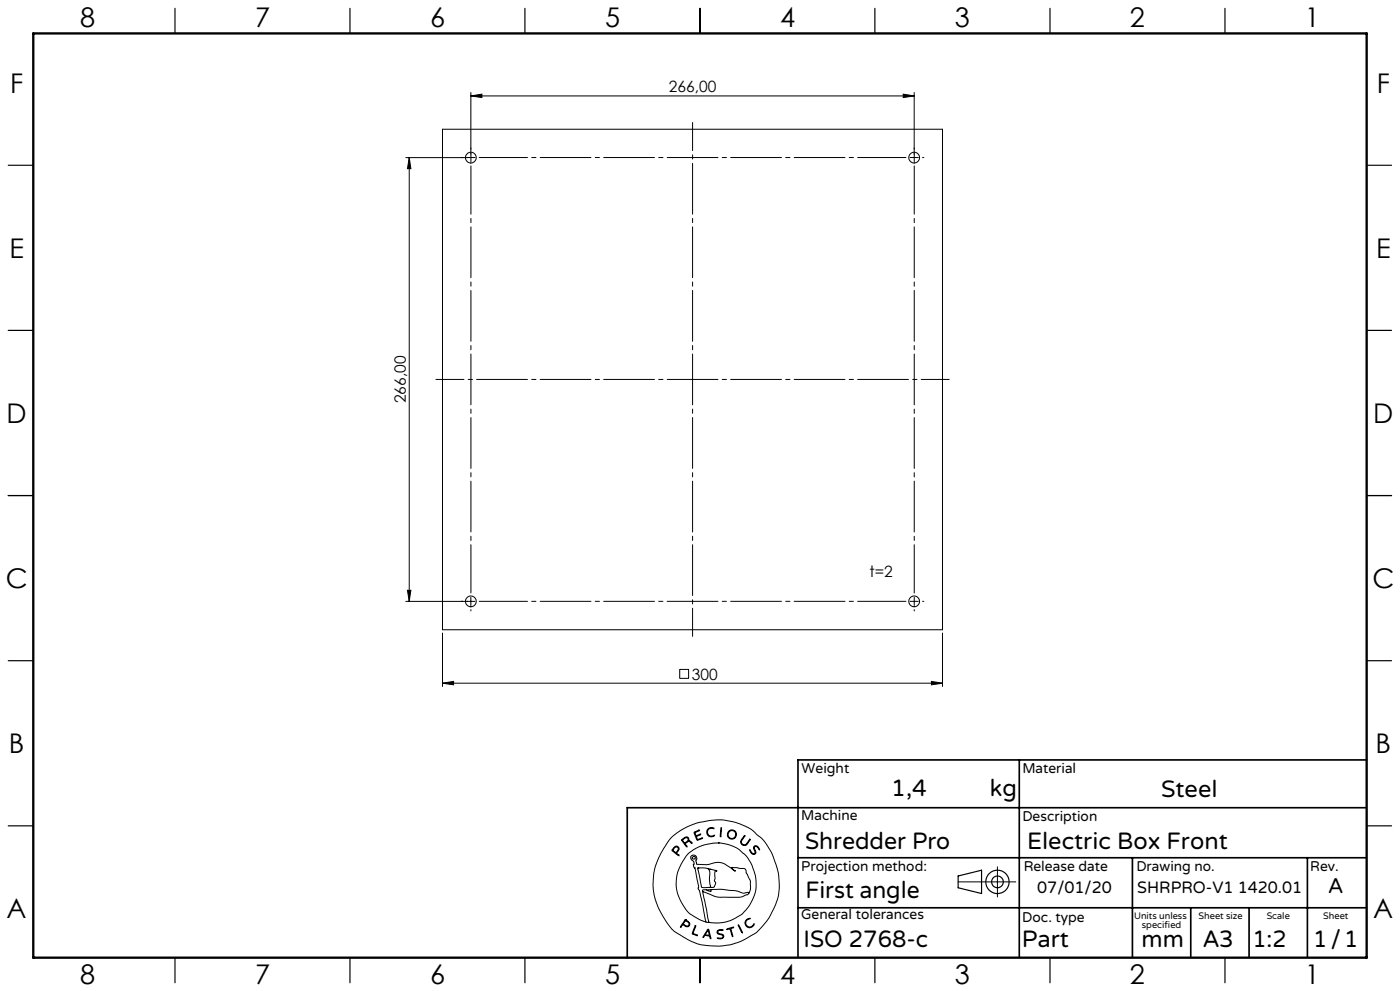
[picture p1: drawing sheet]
<svg xmlns="http://www.w3.org/2000/svg" width="420mm" height="297mm" viewBox="0 0 420 297" stroke-linecap="round" stroke-linejoin="round" font-family="sans-serif">
<g fill="none" stroke="#000" stroke-width=".3">
<path d="M132.8 38.7h150v150h-150zM141.3 28.7l3.3-.5v1zM141.3 27.7v18.5M141.3 28.7h132.9M271 28.2l3.2 .5-3.2 .5zM274.2 27.7v18.5M121.7 47.2h18.6M122.8 47.2l.5 3.3h-1.1zM122.8 47.2v133M122.2 176.9h1.1l-.5 3.3zM141.3 179v2.5M121.7 180.2h20.8"/>
<path d="M132.8 189.7v16M282.8 189.7v16M132.8 204.7l3.3-.5v1zM132.8 204.7h150M203.9 200.6h2.7v2.7h-2.7zM279.4 204.2l3.4 .5-3.4 .5zM201.3 251.1l2.8-2.2 4.5-2.1 4.8-1 3.2-.1 3.7 .7 3.3 1.2 2 1.1 2.8 2.4 1.5 1.8 1.8 3.2 1.8 5.3 .3 3.5-.2 3-.8 2.8-1.7 3.7-1.8 2.5a16.5 16.5 0 0 1-6.7 5l-3.3 1.2-2.9 .4h-3.4l-2.9-.4-3.7-1.5-3.8-2.3-1.1-.9-1.2-1.6-2.3-3.7-1.2-2.8-.6-2.2-.3-3.1 .3-3.5 .9-3.2 2-4zM202 254.1l.7-.5 .6 .1 .4 .6-.1 .6a.64 .64 0 0 0-.3 1.1l.4 .5-1.7-1.2a.52 .52 0 0 1-.4-.5 .52 .52 0 0 1 .4-.6zM202.4 254l.4-.2 .5 .1 .2 .5-.2 .4a.73 .73 0 0 1-.7 .6 .73 .73 0 0 1-.7-.7zM204.5 251.6l1.1-.7h.6l.4 .3 .1 .8 .6 .2 .3 .5-.8-.5-.6 .2a.61 .61 0 0 0-.6 .5 .61 .61 0 0 0 .5 .7l-.1 .3-1.5-2zM204.8 251.7l.8-.6h.6l.2 .6-.5 .6a.52 .52 0 0 1-.6 .3 .52 .52 0 0 1-.4-.5zM208.2 249.4l1.7-.6-1 .5a.57 .57 0 0 0-.2 .9 .57 .57 0 0 0 .9 0l.6-.2-.8 .5a.46 .46 0 0 0-.5 .4 .46 .46 0 0 0 .3 .5l.1 .2 1.5-.5-1.7 .7z"/>
<path d="M212.3 248.5l.8-.5 1 .2 .1 .2-.9-.2-.7 .3-.3 .5v.7l.1 .4 .6 .4 1.3-.2a.53 .53 0 0 1-.3 .5 .53 .53 0 0 1-.5 0l-.9-.2-.4-.4-.2-1zM215.5 252.6l2.7 .4 3 1.2 2.3 1.9 .9 1.2 1.3 2.2 1.1 3.8-.1 3.5-.8 2.5a11.7 11.7 0 0 1-8.9 7.2l-2.6 .1-1.7-.2M215.5 252.6l-4.1 .6-3.4 1.5-2.1 1.8-2.1 3.5-.5 1.4-.4 2 .1 3 .9 2.9 2 3.4a9.1 9.1 0 0 0 4 2.9l1.9 .8M215.5 252.6h.1M216.3 248.1h.2v.6l-.2 1.9-.2 .2zM223.3 250.5l.1-.1 .1 .2-1.1 1.6 .2 .7 .7 .3a3.3 3.3 0 0 0 1.7-1.7v.2l-1 1.5-.4 .2-.7-.1-.6-.5-.1-.6zM224.9 254.7l.7 .9 .5 .3 .4-.3-.4-1.4 .2-.6h.9l.7 1-.1 .1-.9-1-.5 .1-.1 .4 .5 1.4-.6 .5-.9-.5zM299.2 259.8v9M205.6 275.6l-1.4 2-.1 .2h.2a.69 .69 0 0 1 .6-.6 .69 .69 0 0 1 .8 .4l.9 .1 .3-.9-1.3-1.2M205.6 275.6h.1M205.6 275.9l-.3 .5M205.7 275.9l1 .9-.1 .6-.6 .1a.7 .7 0 0 1-.9-.9l.2-.2"/>
<path d="M205.7 275.9h.1M208.5 277.5l.2-.1v.2l-.5 1.4a.56 .56 0 0 0-.2 .7 .56 .56 0 0 0 .7 .3l.5 .4-1.6-.6zM209.3 260.2l2.3-.1 3.1 .8 .4 .3a.35 .35 0 0 0-.5-.2 .35 .35 0 0 0-.1 .5v1.8l-.2 .7 .4 .8-.4 1-.5 .2h-2.6a.85 .85 0 0 1-.8-.2 .85 .85 0 0 1-.1-.9zM209.4 260.1h.1M210.8 267.2l1.9 9.2M210.8 267.2l3.7 1.5 1.3 .2h6.3l2.1-.8 .4-.3M211.8 276.4h.9M211.9 266.7h-1.1v.5M212.1 260.2a2.12 2.12 0 0 1 .8 2.7v1.9l.3 .9-.3 .2M212.3 278.6l.1-.1a4.3 4.3 0 0 1 .9 2.6v.2h-.2a.74 .74 0 0 0-.8-.8l-.2-.1a.82 .82 0 0 0-1.1 .6l-.1-.3zM212.3 278.9l.4 .9a.4 .4 0 0 1-.1 .6 .4 .4 0 0 1-.6-.2l-.4-.1zM212.4 278.9h.1"/>
<path d="M212.7 276.4h.1M213 260.6h.1M213.3 266.6l3.2-.1 4.2 .4 2.3 .8 1.1-.2a.3 .3 0 0 1 .4-.1 .3 .3 0 0 1 .1 .4M213.3 266.6v.6l-1.4-.5M213.3 266.6l-1.4 .1M215.3 278.9l.6-.3 1 .1v.2h-1.4l-.2 .6 .3 .2 1.4 .5 .1 .5-.2 .4-.6 .3-1.1-.2h1.1l.6-.5-.3-.5-1.4-.5-.1-.4zM218 278.4l2.1-.5-.8 .4 .5 2.4-.8-2.3-.8 .2zM221.5 277.2l1.2 2.2v.2zM221.5 277.1h.1M224 275.6l.7-.4 .3 .1-.8 .4-.4 .6v.6l.5 .7 .9 .2 .9-.9a.41 .41 0 0 1 .1 .5 .41 .41 0 0 1-.4 .2l-1 .5-.9-.5-.4-1.1zM224.6 267.8l.5-1.4v-2.3l-1.7-3.8-3.9-.3 .3 .5 .8 .6h-.1l-3.1-2.2-1.7-.5-3.6 .7-3-.1-.3-.9 .3-.8-.3-.7-.6-.3-.7 .1-.3 .4v.4l1 1.1-.1 1.4 .4 .5 1.1 5.4-.2 .8 .4 .4 .3 1.1 1.7 8.5M287.4 264.3h17.3"/>
<circle cx="141.3" cy="47.2" r="1.62"/>
<circle cx="274.3" cy="47.2" r="1.62"/>
<circle cx="141.3" cy="180.2" r="1.62"/>
<circle cx="274.3" cy="180.2" r="1.62"/>
<circle cx="208.1" cy="257.1" r=".44"/>
<circle cx="219.5" cy="250.1" r="1.17"/>
<circle cx="219.6" cy="250.1" r="1.38"/>
</g>
<g fill="none" stroke="#000" stroke-width=".35">
<path d="M52.5 2.5v7.5M105 2.5v7.5M157.5 2.5v7.5M210 2.5v7.5M262.5 2.5v7.5M315 2.5v7.5M367.5 2.5v7.5M2.5 49.5h7.5M410 49.5h7.5M2.5 99h7.5M410 99h7.5M2.5 148.5h7.5"/>
<path d="M410 148.5h7.5M2.5 198h7.5M410 198h7.5M2.5 247.5h7.5M410 247.5h7.5M287.4 262.5l7.1-1.7v7l-7.1-1.7zM52.5 287v7.5M105 287v7.5M157.5 287v7.5M210 287v7.5M262.5 287v7.5M315 287v7.5"/>
<path d="M367.5 287v7.5"/>
<circle cx="299.2" cy="264.3" r="3.5"/>
<circle cx="299.2" cy="264.3" r="1.75"/>
</g>
<g fill="none" stroke="#000" stroke-width=".3" stroke-dasharray="15.2 1.3 1.3 1.3">
<path d="M138.8 47.2h-.4M141.3 47.2v-1.2M141.3 47.2h-1.3M141.3 47.2v1.3M141.3 47.2h1.2M141.3 44.7v-.4M274.3 47.2v-1.2M274.3 47.2h-1.3M274.3 47.2v1.3M274.3 47.2h1.2M274.3 44.7v-.4M276.8 47.2h.3"/>
<path d="M138.8 180.2h-.4M141.3 182.7v.4M274.3 180.2v-1.2M274.3 180.2h-1.3M274.3 180.2v1.3M274.3 180.2h1.2M274.3 182.7v.4M276.8 180.2h.3"/>
</g>
<path d="M143.8 47.2h128M141.3 177.7v-128M274.3 177.7v-128M143.8 180.2h128" fill="none" stroke="#000" stroke-width=".3" stroke-dasharray="15.2 1.3 1.3 1.3" stroke-dashoffset=".8"/>
<path d="M130.8 113.7h154M207.8 190.7v-154" fill="none" stroke="#000" stroke-width=".3" stroke-dasharray="15.2 1.3 1.3 1.3" stroke-dashoffset="6.8"/>
<path d="M305.8 227.7v59.2M410 227.7h-170.6v59.2M239.4 257.1h170.3M339.7 257.1v29.9M392.2 257.1v29.8M409.7 242.1h-221.5v45M239.4 272.1h170.6M357.2 272.1v14.8M374.7 272.1v14.8" fill="none" stroke="#000" stroke-width=".5"/>
<path d="M10 10h400v277h-400z" fill="none" stroke="#000" stroke-width=".7"/>
<g fill="#000">
<path d="M122.8 47.2l.5 3.3h-1.1zM122.2 176.9h1.1l-.5 3.3z"/>
<path d="M132.8 204.7l3.3-.5v1zM279.4 204.2l3.4 .5-3.4 .5zM141.3 28.7l3.3-.5v1zM271 28.2l3.2 .5-3.2 .5z"/>
</g>
<g font-size="8.1">
<text x="24" y="8">8</text>
<text x="76.5" y="8">7</text>
<text x="129" y="8">6</text>
<text x="181.5" y="8">5</text>
<text x="234" y="8">4</text>
<text x="286.5" y="8">3</text>
<text x="339" y="8">2</text>
<text x="391.5" y="8">1</text>
<text x="3" y="27.7">F</text>
<text x="413" y="27.7">F</text>
<text x="2.8" y="77.2">E</text>
<text x="412.8" y="77.2">E</text>
<text x="2" y="126.7">D</text>
<text x="412" y="126.7">D</text>
<text x="1.7" y="176.2">C</text>
<text x="411.7" y="176.2">C</text>
<text x="2.7" y="225.7">B</text>
<text x="412.7" y="225.7">B</text>
<text x="2" y="275.2">A</text>
<text x="412" y="275.2">A</text>
<text x="24" y="295">8</text>
<text x="76.5" y="295">7</text>
<text x="129" y="295">6</text>
<text x="181.5" y="295">5</text>
<text x="234" y="295">4</text>
<text x="286.5" y="295">3</text>
<text x="339" y="295">2</text>
<text x="391.5" y="295">1</text>
</g>
<g font-size="7.1">
<text x="267.4" y="238.5">1,4</text>
<text x="297" y="238.5">kg</text>
<text x="348.3" y="239">Steel</text>
<text x="241.5" y="254.4">Shredder Pro</text>
<text x="308.1" y="254.4">Electric Box Front</text>
<text x="241.6" y="269.2">First angle</text>
<text x="241.1" y="283.7">ISO 2768-c</text>
<text x="306.6" y="283.9">Part</text>
<text x="342.5" y="283.9">mm</text>
<text x="360.9" y="283.8">A3</text>
<text x="375.7" y="283.9">1:2</text>
<text x="393.9" y="283.9">1/1</text>
</g>
<text font-size="6.3" x="398.5" y="267.7">A</text>
<g font-size="4.9">
<text x="311.2" y="267.6">07/01/20</text>
<text x="341.2" y="267.6">SHRPRO-V1 1420.01</text>
</g>
<g font-size="4.7">
<text x="200.7" y="27.7">266,00</text>
<text x="121.8" y="120.8" transform="rotate(-90 121.8 120.8)">266,00</text>
<text x="260.8" y="172.9">t=2</text>
<text x="207.5" y="203.6">300</text>
</g>
<g font-size="4.2">
<text x="240.5" y="231.7">Weight</text>
<text x="306.7" y="231.7">Material</text>
<text x="240.4" y="245.9">Machine</text>
<text x="306.7" y="246.1">Description</text>
<text x="240.4" y="261.1">Projection method:</text>
<text x="307.1" y="261">Release date</text>
<text x="340.9" y="261">Drawing no.</text>
<text x="393.1" y="261">Rev.</text>
<text x="240.4" y="275.6">General tolerances</text>
<text x="306.7" y="276.2">Doc. type</text>
</g>
<g font-size="2.8">
<text x="340.2" y="275.3">Units unless</text>
<text x="359.6" y="275.3">Sheet size</text>
<text x="380" y="275.3">Scale</text>
<text x="396.9" y="275.3">Sheet</text>
<text x="342.6" y="278.2">specified</text>
</g>
</svg>
